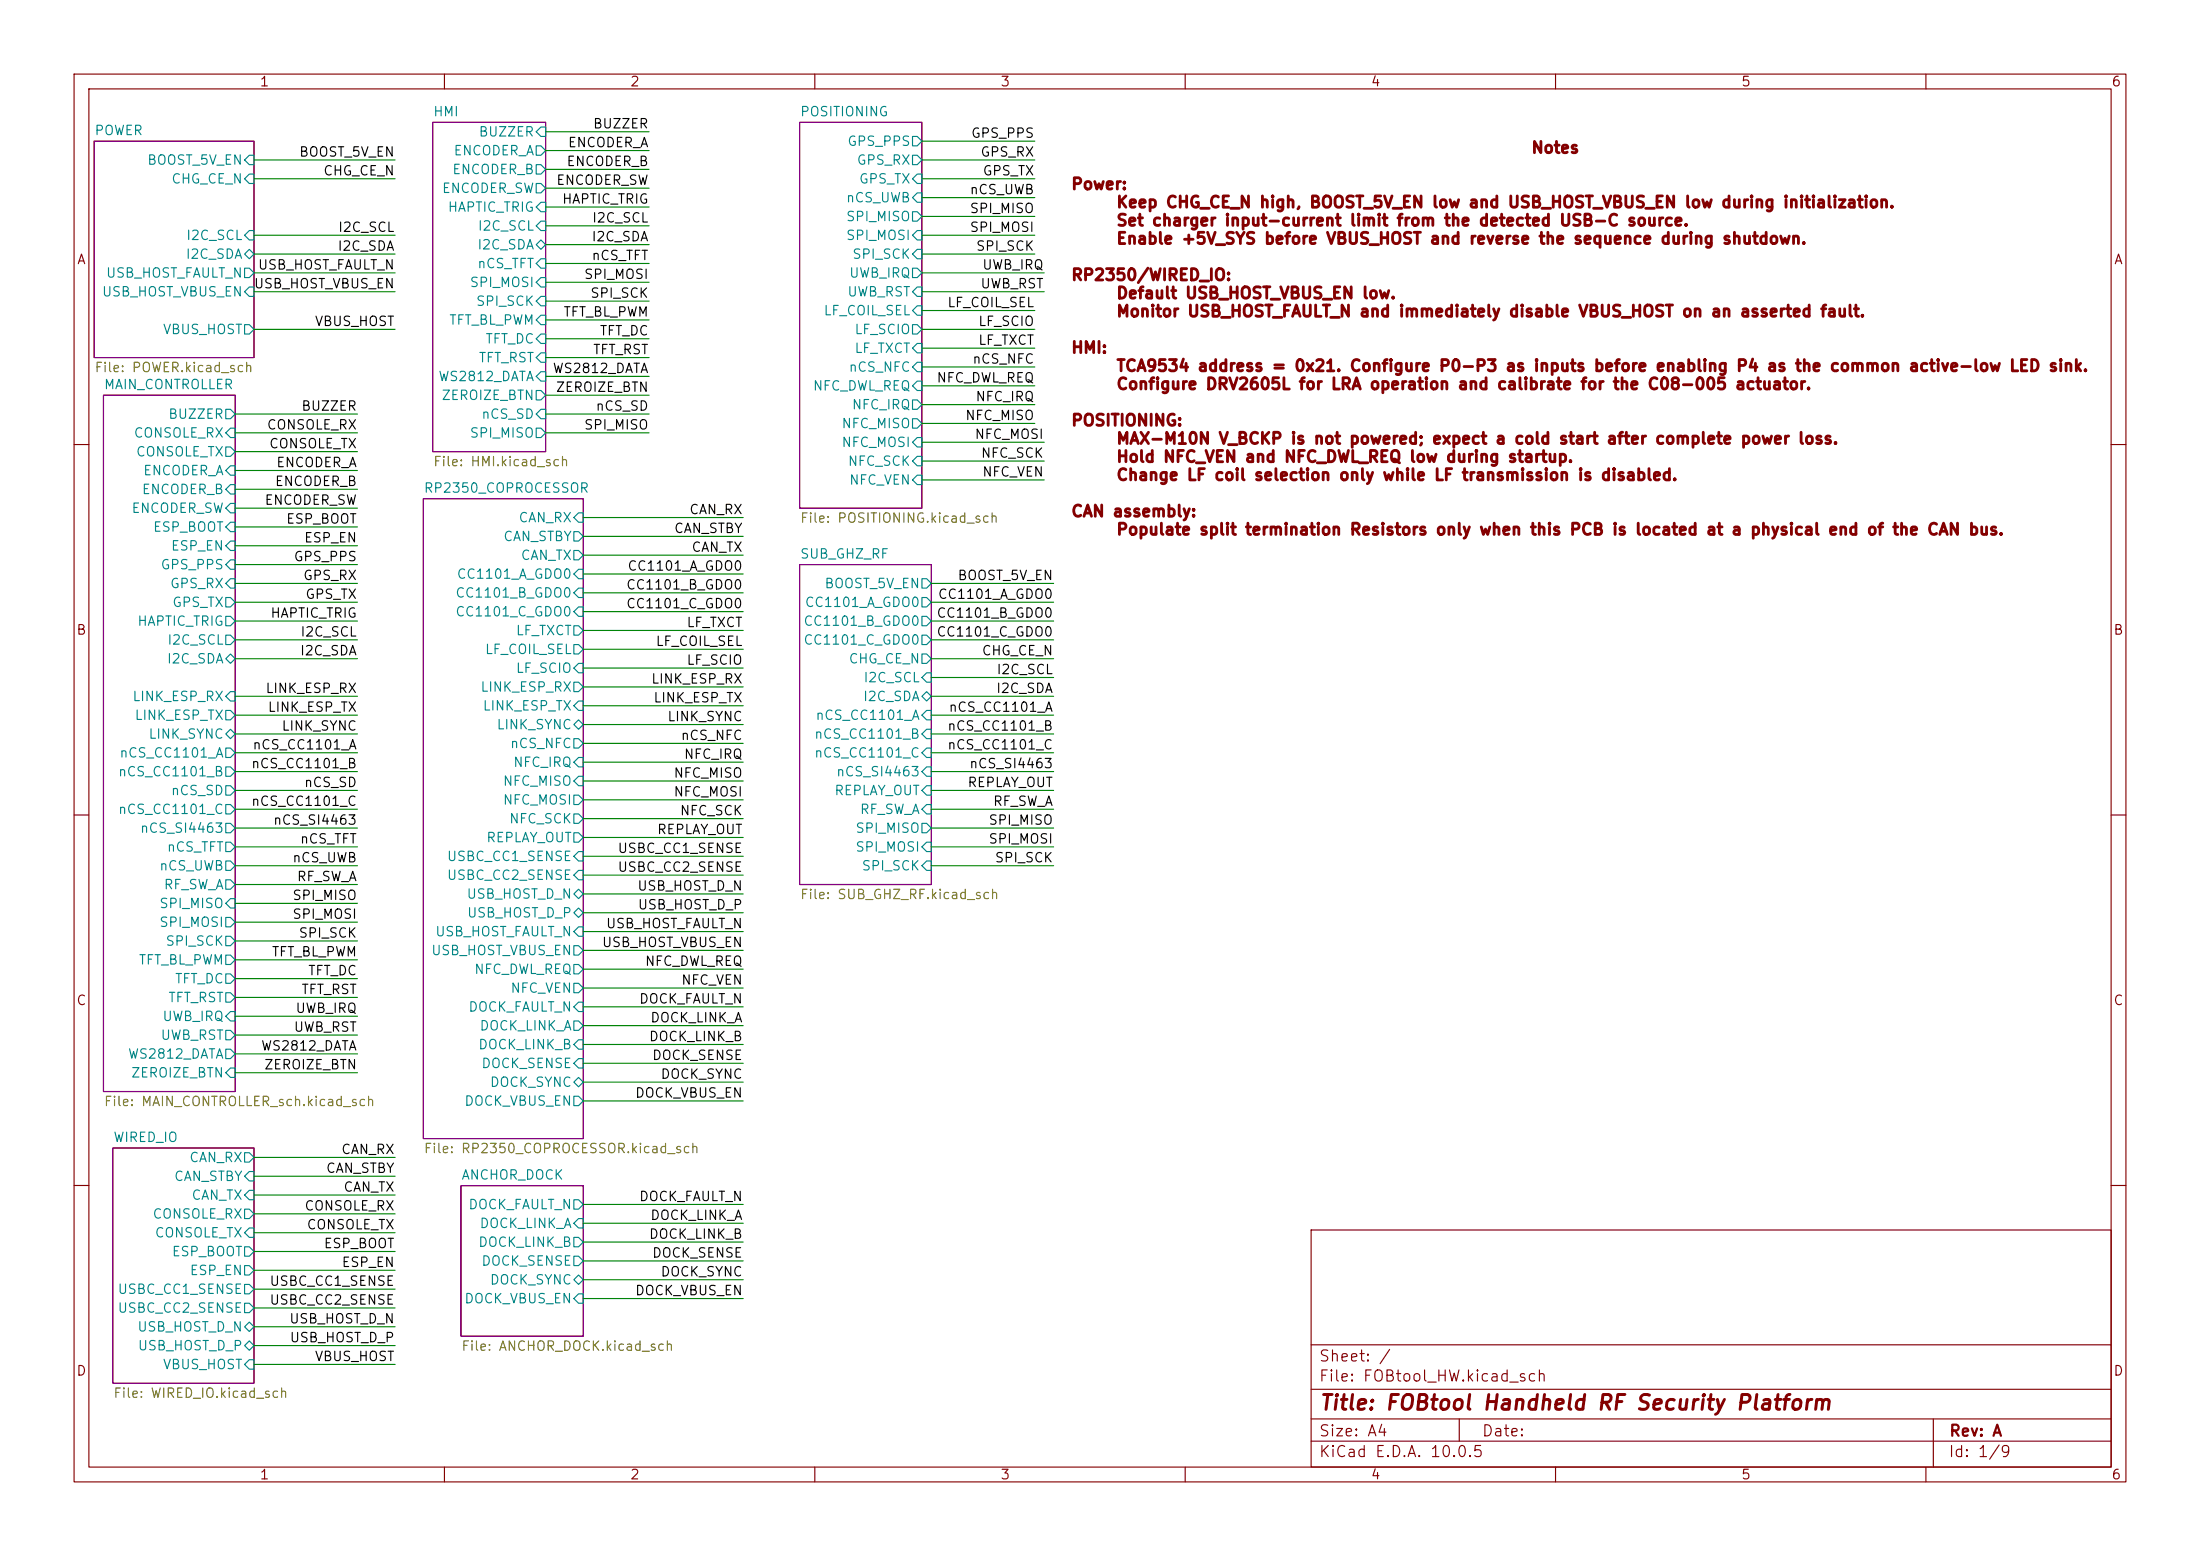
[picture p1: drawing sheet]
(kicad_sch
 (version 20260306)
 (generator "eeschema")
 (generator_version "10.0")
 (paper "A4")
 (title_block
  (title "FOBtool Handheld RF Security Platform")
  (rev "A"))
 (lib_symbols)
 (text "											 Notes\n\n	Power:\n		Keep CHG_CE_N high, BOOST_5V_EN low and USB_HOST_VBUS_EN low during initialization. \n		Set charger input-current limit from the detected USB-C source. \n		Enable +5V_SYS before VBUS_HOST and reverse the sequence during shutdown.\n\n	RP2350/WIRED_IO:\n		Default USB_HOST_VBUS_EN low. \n		Monitor USB_HOST_FAULT_N and immediately disable VBUS_HOST on an asserted fault.\n\n	HMI:\n		TCA9534 address = 0x21. Configure P0-P3 as inputs before enabling P4 as the common active-low LED sink. \n		Configure DRV2605L for LRA operation and calibrate for the C08-005 actuator.\n\n	POSITIONING:\n		MAX-M10N V_BCKP is not powered; expect a cold start after complete power loss. \n		Hold NFC_VEN and NFC_DWL_REQ low during startup. \n		Change LF coil selection only while LF transmission is disabled.\n\n	CAN assembly:\n		Populate split termination Resistors only when this PCB is located at a physical end of the CAN bus.\n\n\n\n\n	"
  (exclude_from_sim no)
  (at 138.684 52.07 0)
  (effects (font (size 1.524 1.524) (thickness 0.4064)
    (bold yes) (color 132 0 0 1)) (justify left)))
 (wire
  (pts (xy 125.73 88.9) (xy 142.24 88.9))
  (stroke (width 0) (type default)))
 (wire
  (pts (xy 78.74 74.93) (xy 100.33 74.93))
  (stroke (width 0) (type default)))
 (wire
  (pts (xy 31.75 129.54) (xy 48.26 129.54))
  (stroke (width 0) (type default)))
 (wire
  (pts (xy 34.29 39.37) (xy 53.34 39.37))
  (stroke (width 0) (type default)))
 (wire
  (pts (xy 78.74 167.64) (xy 100.33 167.64))
  (stroke (width 0) (type default)))
 (wire
  (pts (xy 31.75 134.62) (xy 48.26 134.62))
  (stroke (width 0) (type default)))
 (wire
  (pts (xy 125.73 78.74) (xy 142.24 78.74))
  (stroke (width 0) (type default)))
 (wire
  (pts (xy 73.66 45.72) (xy 87.63 45.72))
  (stroke (width 0) (type default)))
 (wire
  (pts (xy 31.75 139.7) (xy 48.26 139.7))
  (stroke (width 0) (type default)))
 (wire
  (pts (xy 73.66 25.4) (xy 87.63 25.4))
  (stroke (width 0) (type default)))
 (wire
  (pts (xy 31.75 111.76) (xy 48.26 111.76))
  (stroke (width 0) (type default)))
 (wire
  (pts (xy 31.75 86.36) (xy 48.26 86.36))
  (stroke (width 0) (type default)))
 (wire
  (pts (xy 78.74 72.39) (xy 100.33 72.39))
  (stroke (width 0) (type default)))
 (wire
  (pts (xy 31.75 137.16) (xy 48.26 137.16))
  (stroke (width 0) (type default)))
 (wire
  (pts (xy 78.74 138.43) (xy 100.33 138.43))
  (stroke (width 0) (type default)))
 (wire
  (pts (xy 124.46 57.15) (xy 139.7 57.15))
  (stroke (width 0) (type default)))
 (wire
  (pts (xy 125.73 96.52) (xy 142.24 96.52))
  (stroke (width 0) (type default)))
 (wire
  (pts (xy 78.74 113.03) (xy 100.33 113.03))
  (stroke (width 0) (type default)))
 (wire
  (pts (xy 78.74 87.63) (xy 100.33 87.63))
  (stroke (width 0) (type default)))
 (wire
  (pts (xy 31.75 73.66) (xy 48.26 73.66))
  (stroke (width 0) (type default)))
 (wire
  (pts (xy 78.74 146.05) (xy 100.33 146.05))
  (stroke (width 0) (type default)))
 (wire
  (pts (xy 78.74 148.59) (xy 100.33 148.59))
  (stroke (width 0) (type default)))
 (wire
  (pts (xy 124.46 44.45) (xy 139.7 44.45))
  (stroke (width 0) (type default)))
 (wire
  (pts (xy 78.74 133.35) (xy 100.33 133.35))
  (stroke (width 0) (type default)))
 (wire
  (pts (xy 78.74 77.47) (xy 100.33 77.47))
  (stroke (width 0) (type default)))
 (wire
  (pts (xy 78.74 97.79) (xy 100.33 97.79))
  (stroke (width 0) (type default)))
 (wire
  (pts (xy 125.73 93.98) (xy 142.24 93.98))
  (stroke (width 0) (type default)))
 (wire
  (pts (xy 34.29 31.75) (xy 53.34 31.75))
  (stroke (width 0) (type default)))
 (wire
  (pts (xy 31.75 144.78) (xy 48.26 144.78))
  (stroke (width 0) (type default)))
 (wire
  (pts (xy 34.29 158.75) (xy 53.34 158.75))
  (stroke (width 0) (type default)))
 (wire
  (pts (xy 34.29 34.29) (xy 53.34 34.29))
  (stroke (width 0) (type default)))
 (wire
  (pts (xy 34.29 163.83) (xy 53.34 163.83))
  (stroke (width 0) (type default)))
 (wire
  (pts (xy 34.29 21.59) (xy 53.34 21.59))
  (stroke (width 0) (type default)))
 (wire
  (pts (xy 73.66 38.1) (xy 87.63 38.1))
  (stroke (width 0) (type default)))
 (wire
  (pts (xy 31.75 66.04) (xy 48.26 66.04))
  (stroke (width 0) (type default)))
 (wire
  (pts (xy 124.46 59.69) (xy 140.97 59.69))
  (stroke (width 0) (type default)))
 (wire
  (pts (xy 78.74 69.85) (xy 100.33 69.85))
  (stroke (width 0) (type default)))
 (wire
  (pts (xy 125.73 109.22) (xy 142.24 109.22))
  (stroke (width 0) (type default)))
 (wire
  (pts (xy 124.46 49.53) (xy 139.7 49.53))
  (stroke (width 0) (type default)))
 (wire
  (pts (xy 78.74 100.33) (xy 100.33 100.33))
  (stroke (width 0) (type default)))
 (wire
  (pts (xy 125.73 91.44) (xy 142.24 91.44))
  (stroke (width 0) (type default)))
 (wire
  (pts (xy 34.29 176.53) (xy 53.34 176.53))
  (stroke (width 0) (type default)))
 (wire
  (pts (xy 31.75 81.28) (xy 48.26 81.28))
  (stroke (width 0) (type default)))
 (wire
  (pts (xy 78.74 125.73) (xy 100.33 125.73))
  (stroke (width 0) (type default)))
 (wire
  (pts (xy 124.46 41.91) (xy 139.7 41.91))
  (stroke (width 0) (type default)))
 (wire
  (pts (xy 31.75 78.74) (xy 48.26 78.74))
  (stroke (width 0) (type default)))
 (wire
  (pts (xy 31.75 55.88) (xy 48.26 55.88))
  (stroke (width 0) (type default)))
 (wire
  (pts (xy 31.75 88.9) (xy 48.26 88.9))
  (stroke (width 0) (type default)))
 (wire
  (pts (xy 124.46 26.67) (xy 139.7 26.67))
  (stroke (width 0) (type default)))
 (wire
  (pts (xy 78.74 95.25) (xy 100.33 95.25))
  (stroke (width 0) (type default)))
 (wire
  (pts (xy 31.75 104.14) (xy 48.26 104.14))
  (stroke (width 0) (type default)))
 (wire
  (pts (xy 78.74 102.87) (xy 100.33 102.87))
  (stroke (width 0) (type default)))
 (wire
  (pts (xy 78.74 143.51) (xy 100.33 143.51))
  (stroke (width 0) (type default)))
 (wire
  (pts (xy 78.74 165.1) (xy 100.33 165.1))
  (stroke (width 0) (type default)))
 (wire
  (pts (xy 78.74 172.72) (xy 100.33 172.72))
  (stroke (width 0) (type default)))
 (wire
  (pts (xy 34.29 166.37) (xy 53.34 166.37))
  (stroke (width 0) (type default)))
 (wire
  (pts (xy 34.29 179.07) (xy 53.34 179.07))
  (stroke (width 0) (type default)))
 (wire
  (pts (xy 78.74 135.89) (xy 100.33 135.89))
  (stroke (width 0) (type default)))
 (wire
  (pts (xy 73.66 55.88) (xy 87.63 55.88))
  (stroke (width 0) (type default)))
 (wire
  (pts (xy 78.74 170.18) (xy 100.33 170.18))
  (stroke (width 0) (type default)))
 (wire
  (pts (xy 31.75 114.3) (xy 48.26 114.3))
  (stroke (width 0) (type default)))
 (wire
  (pts (xy 31.75 109.22) (xy 48.26 109.22))
  (stroke (width 0) (type default)))
 (wire
  (pts (xy 125.73 99.06) (xy 142.24 99.06))
  (stroke (width 0) (type default)))
 (wire
  (pts (xy 124.46 52.07) (xy 139.7 52.07))
  (stroke (width 0) (type default)))
 (wire
  (pts (xy 78.74 128.27) (xy 100.33 128.27))
  (stroke (width 0) (type default)))
 (wire
  (pts (xy 73.66 17.78) (xy 87.63 17.78))
  (stroke (width 0) (type default)))
 (wire
  (pts (xy 78.74 140.97) (xy 100.33 140.97))
  (stroke (width 0) (type default)))
 (wire
  (pts (xy 124.46 64.77) (xy 140.97 64.77))
  (stroke (width 0) (type default)))
 (wire
  (pts (xy 124.46 19.05) (xy 139.7 19.05))
  (stroke (width 0) (type default)))
 (wire
  (pts (xy 34.29 168.91) (xy 53.34 168.91))
  (stroke (width 0) (type default)))
 (wire
  (pts (xy 31.75 93.98) (xy 48.26 93.98))
  (stroke (width 0) (type default)))
 (wire
  (pts (xy 31.75 116.84) (xy 48.26 116.84))
  (stroke (width 0) (type default)))
 (wire
  (pts (xy 34.29 161.29) (xy 53.34 161.29))
  (stroke (width 0) (type default)))
 (wire
  (pts (xy 73.66 35.56) (xy 87.63 35.56))
  (stroke (width 0) (type default)))
 (wire
  (pts (xy 73.66 48.26) (xy 87.63 48.26))
  (stroke (width 0) (type default)))
 (wire
  (pts (xy 34.29 24.13) (xy 53.34 24.13))
  (stroke (width 0) (type default)))
 (wire
  (pts (xy 31.75 58.42) (xy 48.26 58.42))
  (stroke (width 0) (type default)))
 (wire
  (pts (xy 31.75 142.24) (xy 48.26 142.24))
  (stroke (width 0) (type default)))
 (wire
  (pts (xy 78.74 118.11) (xy 100.33 118.11))
  (stroke (width 0) (type default)))
 (wire
  (pts (xy 124.46 34.29) (xy 139.7 34.29))
  (stroke (width 0) (type default)))
 (wire
  (pts (xy 78.74 107.95) (xy 100.33 107.95))
  (stroke (width 0) (type default)))
 (wire
  (pts (xy 34.29 171.45) (xy 53.34 171.45))
  (stroke (width 0) (type default)))
 (wire
  (pts (xy 125.73 83.82) (xy 142.24 83.82))
  (stroke (width 0) (type default)))
 (wire
  (pts (xy 124.46 24.13) (xy 139.7 24.13))
  (stroke (width 0) (type default)))
 (wire
  (pts (xy 78.74 130.81) (xy 100.33 130.81))
  (stroke (width 0) (type default)))
 (wire
  (pts (xy 124.46 31.75) (xy 139.7 31.75))
  (stroke (width 0) (type default)))
 (wire
  (pts (xy 78.74 175.26) (xy 100.33 175.26))
  (stroke (width 0) (type default)))
 (wire
  (pts (xy 124.46 39.37) (xy 140.97 39.37))
  (stroke (width 0) (type default)))
 (wire
  (pts (xy 73.66 20.32) (xy 87.63 20.32))
  (stroke (width 0) (type default)))
 (wire
  (pts (xy 125.73 106.68) (xy 142.24 106.68))
  (stroke (width 0) (type default)))
 (wire
  (pts (xy 125.73 104.14) (xy 142.24 104.14))
  (stroke (width 0) (type default)))
 (wire
  (pts (xy 31.75 99.06) (xy 48.26 99.06))
  (stroke (width 0) (type default)))
 (wire
  (pts (xy 31.75 106.68) (xy 48.26 106.68))
  (stroke (width 0) (type default)))
 (wire
  (pts (xy 78.74 80.01) (xy 100.33 80.01))
  (stroke (width 0) (type default)))
 (wire
  (pts (xy 124.46 54.61) (xy 139.7 54.61))
  (stroke (width 0) (type default)))
 (wire
  (pts (xy 73.66 22.86) (xy 87.63 22.86))
  (stroke (width 0) (type default)))
 (wire
  (pts (xy 34.29 36.83) (xy 53.34 36.83))
  (stroke (width 0) (type default)))
 (wire
  (pts (xy 31.75 76.2) (xy 48.26 76.2))
  (stroke (width 0) (type default)))
 (wire
  (pts (xy 73.66 50.8) (xy 87.63 50.8))
  (stroke (width 0) (type default)))
 (wire
  (pts (xy 125.73 81.28) (xy 142.24 81.28))
  (stroke (width 0) (type default)))
 (wire
  (pts (xy 31.75 63.5) (xy 48.26 63.5))
  (stroke (width 0) (type default)))
 (wire
  (pts (xy 78.74 115.57) (xy 100.33 115.57))
  (stroke (width 0) (type default)))
 (wire
  (pts (xy 78.74 90.17) (xy 100.33 90.17))
  (stroke (width 0) (type default)))
 (wire
  (pts (xy 125.73 116.84) (xy 142.24 116.84))
  (stroke (width 0) (type default)))
 (wire
  (pts (xy 73.66 30.48) (xy 87.63 30.48))
  (stroke (width 0) (type default)))
 (wire
  (pts (xy 31.75 132.08) (xy 48.26 132.08))
  (stroke (width 0) (type default)))
 (wire
  (pts (xy 31.75 101.6) (xy 48.26 101.6))
  (stroke (width 0) (type default)))
 (wire
  (pts (xy 124.46 62.23) (xy 140.97 62.23))
  (stroke (width 0) (type default)))
 (wire
  (pts (xy 34.29 173.99) (xy 53.34 173.99))
  (stroke (width 0) (type default)))
 (wire
  (pts (xy 73.66 33.02) (xy 87.63 33.02))
  (stroke (width 0) (type default)))
 (wire
  (pts (xy 31.75 119.38) (xy 48.26 119.38))
  (stroke (width 0) (type default)))
 (wire
  (pts (xy 31.75 124.46) (xy 48.26 124.46))
  (stroke (width 0) (type default)))
 (wire
  (pts (xy 124.46 21.59) (xy 139.7 21.59))
  (stroke (width 0) (type default)))
 (wire
  (pts (xy 34.29 44.45) (xy 53.34 44.45))
  (stroke (width 0) (type default)))
 (wire
  (pts (xy 125.73 111.76) (xy 142.24 111.76))
  (stroke (width 0) (type default)))
 (wire
  (pts (xy 31.75 127) (xy 48.26 127))
  (stroke (width 0) (type default)))
 (wire
  (pts (xy 78.74 162.56) (xy 100.33 162.56))
  (stroke (width 0) (type default)))
 (wire
  (pts (xy 31.75 68.58) (xy 48.26 68.58))
  (stroke (width 0) (type default)))
 (wire
  (pts (xy 31.75 71.12) (xy 48.26 71.12))
  (stroke (width 0) (type default)))
 (wire
  (pts (xy 31.75 121.92) (xy 48.26 121.92))
  (stroke (width 0) (type default)))
 (wire
  (pts (xy 78.74 92.71) (xy 100.33 92.71))
  (stroke (width 0) (type default)))
 (wire
  (pts (xy 78.74 105.41) (xy 100.33 105.41))
  (stroke (width 0) (type default)))
 (wire
  (pts (xy 31.75 83.82) (xy 48.26 83.82))
  (stroke (width 0) (type default)))
 (wire
  (pts (xy 31.75 96.52) (xy 48.26 96.52))
  (stroke (width 0) (type default)))
 (wire
  (pts (xy 73.66 43.18) (xy 87.63 43.18))
  (stroke (width 0) (type default)))
 (wire
  (pts (xy 125.73 101.6) (xy 142.24 101.6))
  (stroke (width 0) (type default)))
 (wire
  (pts (xy 73.66 53.34) (xy 87.63 53.34))
  (stroke (width 0) (type default)))
 (wire
  (pts (xy 124.46 36.83) (xy 140.97 36.83))
  (stroke (width 0) (type default)))
 (wire
  (pts (xy 34.29 184.15) (xy 53.34 184.15))
  (stroke (width 0) (type default)))
 (wire
  (pts (xy 73.66 58.42) (xy 87.63 58.42))
  (stroke (width 0) (type default)))
 (wire
  (pts (xy 78.74 120.65) (xy 100.33 120.65))
  (stroke (width 0) (type default)))
 (wire
  (pts (xy 124.46 46.99) (xy 139.7 46.99))
  (stroke (width 0) (type default)))
 (wire
  (pts (xy 124.46 29.21) (xy 139.7 29.21))
  (stroke (width 0) (type default)))
 (wire
  (pts (xy 125.73 114.3) (xy 142.24 114.3))
  (stroke (width 0) (type default)))
 (wire
  (pts (xy 73.66 27.94) (xy 87.63 27.94))
  (stroke (width 0) (type default)))
 (wire
  (pts (xy 78.74 123.19) (xy 100.33 123.19))
  (stroke (width 0) (type default)))
 (wire
  (pts (xy 34.29 156.21) (xy 53.34 156.21))
  (stroke (width 0) (type default)))
 (wire
  (pts (xy 78.74 85.09) (xy 100.33 85.09))
  (stroke (width 0) (type default)))
 (wire
  (pts (xy 34.29 181.61) (xy 53.34 181.61))
  (stroke (width 0) (type default)))
 (wire
  (pts (xy 78.74 82.55) (xy 100.33 82.55))
  (stroke (width 0) (type default)))
 (wire
  (pts (xy 125.73 86.36) (xy 142.24 86.36))
  (stroke (width 0) (type default)))
 (wire
  (pts (xy 73.66 40.64) (xy 87.63 40.64))
  (stroke (width 0) (type default)))
 (wire
  (pts (xy 31.75 60.96) (xy 48.26 60.96))
  (stroke (width 0) (type default)))
 (wire
  (pts (xy 78.74 110.49) (xy 100.33 110.49))
  (stroke (width 0) (type default)))
 (label "LINK_ESP_TX"
  (at 48.26 96.52 180)
  (effects (font (size 1.27 1.27)) (justify right bottom)))
 (label "TFT_BL_PWM"
  (at 87.63 43.18 180)
  (effects (font (size 1.27 1.27)) (justify right bottom)))
 (label "SPI_MOSI"
  (at 139.7 31.75 180)
  (effects (font (size 1.27 1.27)) (justify right bottom)))
 (label "CONSOLE_RX"
  (at 53.34 163.83 180)
  (effects (font (size 1.27 1.27)) (justify right bottom)))
 (label "DOCK_VBUS_EN"
  (at 100.33 148.59 180)
  (effects (font (size 1.27 1.27)) (justify right bottom)))
 (label "USB_HOST_D_N"
  (at 53.34 179.07 180)
  (effects (font (size 1.27 1.27)) (justify right bottom)))
 (label "USB_HOST_VBUS_EN"
  (at 53.34 39.37 180)
  (effects (font (size 1.27 1.27)) (justify right bottom)))
 (label "CAN_STBY"
  (at 53.34 158.75 180)
  (effects (font (size 1.27 1.27)) (justify right bottom)))
 (label "USB_HOST_FAULT_N"
  (at 53.34 36.83 180)
  (effects (font (size 1.27 1.27)) (justify right bottom)))
 (label "LINK_ESP_RX"
  (at 48.26 93.98 180)
  (effects (font (size 1.27 1.27)) (justify right bottom)))
 (label "REPLAY_OUT"
  (at 142.24 106.68 180)
  (effects (font (size 1.27 1.27)) (justify right bottom)))
 (label "ENCODER_SW"
  (at 87.63 25.4 180)
  (effects (font (size 1.27 1.27)) (justify right bottom)))
 (label "ESP_EN"
  (at 48.26 73.66 180)
  (effects (font (size 1.27 1.27)) (justify right bottom)))
 (label "GPS_PPS"
  (at 139.7 19.05 180)
  (effects (font (size 1.27 1.27)) (justify right bottom)))
 (label "HAPTIC_TRIG"
  (at 87.63 27.94 180)
  (effects (font (size 1.27 1.27)) (justify right bottom)))
 (label "SPI_MOSI"
  (at 48.26 124.46 180)
  (effects (font (size 1.27 1.27)) (justify right bottom)))
 (label "CONSOLE_TX"
  (at 53.34 166.37 180)
  (effects (font (size 1.27 1.27)) (justify right bottom)))
 (label "ENCODER_B"
  (at 48.26 66.04 180)
  (effects (font (size 1.27 1.27)) (justify right bottom)))
 (label "ZEROIZE_BTN"
  (at 87.63 53.34 180)
  (effects (font (size 1.27 1.27)) (justify right bottom)))
 (label "ENCODER_A"
  (at 87.63 20.32 180)
  (effects (font (size 1.27 1.27)) (justify right bottom)))
 (label "CC1101_B_GDO0"
  (at 142.24 83.82 180)
  (effects (font (size 1.27 1.27)) (justify right bottom)))
 (label "BUZZER"
  (at 87.63 17.78 180)
  (effects (font (size 1.27 1.27)) (justify right bottom)))
 (label "GPS_TX"
  (at 139.7 24.13 180)
  (effects (font (size 1.27 1.27)) (justify right bottom)))
 (label "UWB_IRQ"
  (at 48.26 137.16 180)
  (effects (font (size 1.27 1.27)) (justify right bottom)))
 (label "nCS_SI4463"
  (at 48.26 111.76 180)
  (effects (font (size 1.27 1.27)) (justify right bottom)))
 (label "nCS_CC1101_C"
  (at 142.24 101.6 180)
  (effects (font (size 1.27 1.27)) (justify right bottom)))
 (label "CC1101_A_GDO0"
  (at 142.24 81.28 180)
  (effects (font (size 1.27 1.27)) (justify right bottom)))
 (label "UWB_IRQ"
  (at 140.97 36.83 180)
  (effects (font (size 1.27 1.27)) (justify right bottom)))
 (label "CONSOLE_TX"
  (at 48.26 60.96 180)
  (effects (font (size 1.27 1.27)) (justify right bottom)))
 (label "nCS_CC1101_B"
  (at 48.26 104.14 180)
  (effects (font (size 1.27 1.27)) (justify right bottom)))
 (label "nCS_TFT"
  (at 87.63 35.56 180)
  (effects (font (size 1.27 1.27)) (justify right bottom)))
 (label "LINK_SYNC"
  (at 48.26 99.06 180)
  (effects (font (size 1.27 1.27)) (justify right bottom)))
 (label "ESP_BOOT"
  (at 48.26 71.12 180)
  (effects (font (size 1.27 1.27)) (justify right bottom)))
 (label "USB_HOST_D_P"
  (at 100.33 123.19 180)
  (effects (font (size 1.27 1.27)) (justify right bottom)))
 (label "CC1101_C_GDO0"
  (at 142.24 86.36 180)
  (effects (font (size 1.27 1.27)) (justify right bottom)))
 (label "I2C_SDA"
  (at 53.34 34.29 180)
  (effects (font (size 1.27 1.27)) (justify right bottom)))
 (label "REPLAY_OUT"
  (at 100.33 113.03 180)
  (effects (font (size 1.27 1.27)) (justify right bottom)))
 (label "USBC_CC1_SENSE"
  (at 53.34 173.99 180)
  (effects (font (size 1.27 1.27)) (justify right bottom)))
 (label "LINK_ESP_RX"
  (at 100.33 92.71 180)
  (effects (font (size 1.27 1.27)) (justify right bottom)))
 (label "USBC_CC1_SENSE"
  (at 100.33 115.57 180)
  (effects (font (size 1.27 1.27)) (justify right bottom)))
 (label "USB_HOST_VBUS_EN"
  (at 100.33 128.27 180)
  (effects (font (size 1.27 1.27)) (justify right bottom)))
 (label "SPI_SCK"
  (at 142.24 116.84 180)
  (effects (font (size 1.27 1.27)) (justify right bottom)))
 (label "CAN_TX"
  (at 100.33 74.93 180)
  (effects (font (size 1.27 1.27)) (justify right bottom)))
 (label "NFC_DWL_REQ"
  (at 139.7 52.07 180)
  (effects (font (size 1.27 1.27)) (justify right bottom)))
 (label "LINK_ESP_TX"
  (at 100.33 95.25 180)
  (effects (font (size 1.27 1.27)) (justify right bottom)))
 (label "I2C_SCL"
  (at 87.63 30.48 180)
  (effects (font (size 1.27 1.27)) (justify right bottom)))
 (label "SPI_SCK"
  (at 87.63 40.64 180)
  (effects (font (size 1.27 1.27)) (justify right bottom)))
 (label "nCS_SD"
  (at 48.26 106.68 180)
  (effects (font (size 1.27 1.27)) (justify right bottom)))
 (label "DOCK_FAULT_N"
  (at 100.33 162.56 180)
  (effects (font (size 1.27 1.27)) (justify right bottom)))
 (label "USBC_CC2_SENSE"
  (at 53.34 176.53 180)
  (effects (font (size 1.27 1.27)) (justify right bottom)))
 (label "ENCODER_B"
  (at 87.63 22.86 180)
  (effects (font (size 1.27 1.27)) (justify right bottom)))
 (label "DOCK_FAULT_N"
  (at 100.33 135.89 180)
  (effects (font (size 1.27 1.27)) (justify right bottom)))
 (label "WS2812_DATA"
  (at 48.26 142.24 180)
  (effects (font (size 1.27 1.27)) (justify right bottom)))
 (label "SPI_MOSI"
  (at 142.24 114.3 180)
  (effects (font (size 1.27 1.27)) (justify right bottom)))
 (label "NFC_IRQ"
  (at 100.33 102.87 180)
  (effects (font (size 1.27 1.27)) (justify right bottom)))
 (label "ZEROIZE_BTN"
  (at 48.26 144.78 180)
  (effects (font (size 1.27 1.27)) (justify right bottom)))
 (label "DOCK_SENSE"
  (at 100.33 143.51 180)
  (effects (font (size 1.27 1.27)) (justify right bottom)))
 (label "LINK_SYNC"
  (at 100.33 97.79 180)
  (effects (font (size 1.27 1.27)) (justify right bottom)))
 (label "DOCK_SENSE"
  (at 100.33 170.18 180)
  (effects (font (size 1.27 1.27)) (justify right bottom)))
 (label "BOOST_5V_EN"
  (at 142.24 78.74 180)
  (effects (font (size 1.27 1.27)) (justify right bottom)))
 (label "TFT_DC"
  (at 48.26 132.08 180)
  (effects (font (size 1.27 1.27)) (justify right bottom)))
 (label "ESP_BOOT"
  (at 53.34 168.91 180)
  (effects (font (size 1.27 1.27)) (justify right bottom)))
 (label "CHG_CE_N"
  (at 142.24 88.9 180)
  (effects (font (size 1.27 1.27)) (justify right bottom)))
 (label "nCS_CC1101_A"
  (at 142.24 96.52 180)
  (effects (font (size 1.27 1.27)) (justify right bottom)))
 (label "NFC_MOSI"
  (at 100.33 107.95 180)
  (effects (font (size 1.27 1.27)) (justify right bottom)))
 (label "nCS_CC1101_B"
  (at 142.24 99.06 180)
  (effects (font (size 1.27 1.27)) (justify right bottom)))
 (label "I2C_SCL"
  (at 53.34 31.75 180)
  (effects (font (size 1.27 1.27)) (justify right bottom)))
 (label "nCS_CC1101_C"
  (at 48.26 109.22 180)
  (effects (font (size 1.27 1.27)) (justify right bottom)))
 (label "NFC_MOSI"
  (at 140.97 59.69 180)
  (effects (font (size 1.27 1.27)) (justify right bottom)))
 (label "NFC_VEN"
  (at 140.97 64.77 180)
  (effects (font (size 1.27 1.27)) (justify right bottom)))
 (label "SPI_SCK"
  (at 139.7 34.29 180)
  (effects (font (size 1.27 1.27)) (justify right bottom)))
 (label "SPI_MISO"
  (at 139.7 29.21 180)
  (effects (font (size 1.27 1.27)) (justify right bottom)))
 (label "LF_COIL_SEL"
  (at 139.7 41.91 180)
  (effects (font (size 1.27 1.27)) (justify right bottom)))
 (label "NFC_DWL_REQ"
  (at 100.33 130.81 180)
  (effects (font (size 1.27 1.27)) (justify right bottom)))
 (label "LF_SCIO"
  (at 139.7 44.45 180)
  (effects (font (size 1.27 1.27)) (justify right bottom)))
 (label "NFC_IRQ"
  (at 139.7 54.61 180)
  (effects (font (size 1.27 1.27)) (justify right bottom)))
 (label "CAN_STBY"
  (at 100.33 72.39 180)
  (effects (font (size 1.27 1.27)) (justify right bottom)))
 (label "NFC_SCK"
  (at 100.33 110.49 180)
  (effects (font (size 1.27 1.27)) (justify right bottom)))
 (label "USB_HOST_D_P"
  (at 53.34 181.61 180)
  (effects (font (size 1.27 1.27)) (justify right bottom)))
 (label "NFC_MISO"
  (at 100.33 105.41 180)
  (effects (font (size 1.27 1.27)) (justify right bottom)))
 (label "I2C_SCL"
  (at 142.24 91.44 180)
  (effects (font (size 1.27 1.27)) (justify right bottom)))
 (label "SPI_MISO"
  (at 142.24 111.76 180)
  (effects (font (size 1.27 1.27)) (justify right bottom)))
 (label "RF_SW_A"
  (at 48.26 119.38 180)
  (effects (font (size 1.27 1.27)) (justify right bottom)))
 (label "nCS_TFT"
  (at 48.26 114.3 180)
  (effects (font (size 1.27 1.27)) (justify right bottom)))
 (label "GPS_RX"
  (at 48.26 78.74 180)
  (effects (font (size 1.27 1.27)) (justify right bottom)))
 (label "TFT_BL_PWM"
  (at 48.26 129.54 180)
  (effects (font (size 1.27 1.27)) (justify right bottom)))
 (label "NFC_SCK"
  (at 140.97 62.23 180)
  (effects (font (size 1.27 1.27)) (justify right bottom)))
 (label "DOCK_LINK_B"
  (at 100.33 167.64 180)
  (effects (font (size 1.27 1.27)) (justify right bottom)))
 (label "LF_SCIO"
  (at 100.33 90.17 180)
  (effects (font (size 1.27 1.27)) (justify right bottom)))
 (label "DOCK_SYNC"
  (at 100.33 146.05 180)
  (effects (font (size 1.27 1.27)) (justify right bottom)))
 (label "VBUS_HOST"
  (at 53.34 44.45 180)
  (effects (font (size 1.27 1.27)) (justify right bottom)))
 (label "TFT_RST"
  (at 87.63 48.26 180)
  (effects (font (size 1.27 1.27)) (justify right bottom)))
 (label "UWB_RST"
  (at 140.97 39.37 180)
  (effects (font (size 1.27 1.27)) (justify right bottom)))
 (label "USB_HOST_D_N"
  (at 100.33 120.65 180)
  (effects (font (size 1.27 1.27)) (justify right bottom)))
 (label "nCS_UWB"
  (at 48.26 116.84 180)
  (effects (font (size 1.27 1.27)) (justify right bottom)))
 (label "I2C_SDA"
  (at 142.24 93.98 180)
  (effects (font (size 1.27 1.27)) (justify right bottom)))
 (label "HAPTIC_TRIG"
  (at 48.26 83.82 180)
  (effects (font (size 1.27 1.27)) (justify right bottom)))
 (label "SPI_MOSI"
  (at 87.63 38.1 180)
  (effects (font (size 1.27 1.27)) (justify right bottom)))
 (label "GPS_TX"
  (at 48.26 81.28 180)
  (effects (font (size 1.27 1.27)) (justify right bottom)))
 (label "CONSOLE_RX"
  (at 48.26 58.42 180)
  (effects (font (size 1.27 1.27)) (justify right bottom)))
 (label "nCS_UWB"
  (at 139.7 26.67 180)
  (effects (font (size 1.27 1.27)) (justify right bottom)))
 (label "GPS_PPS"
  (at 48.26 76.2 180)
  (effects (font (size 1.27 1.27)) (justify right bottom)))
 (label "CAN_RX"
  (at 53.34 156.21 180)
  (effects (font (size 1.27 1.27)) (justify right bottom)))
 (label "ENCODER_SW"
  (at 48.26 68.58 180)
  (effects (font (size 1.27 1.27)) (justify right bottom)))
 (label "DOCK_LINK_B"
  (at 100.33 140.97 180)
  (effects (font (size 1.27 1.27)) (justify right bottom)))
 (label "nCS_NFC"
  (at 139.7 49.53 180)
  (effects (font (size 1.27 1.27)) (justify right bottom)))
 (label "USBC_CC2_SENSE"
  (at 100.33 118.11 180)
  (effects (font (size 1.27 1.27)) (justify right bottom)))
 (label "DOCK_SYNC"
  (at 100.33 172.72 180)
  (effects (font (size 1.27 1.27)) (justify right bottom)))
 (label "ENCODER_A"
  (at 48.26 63.5 180)
  (effects (font (size 1.27 1.27)) (justify right bottom)))
 (label "LF_TXCT"
  (at 100.33 85.09 180)
  (effects (font (size 1.27 1.27)) (justify right bottom)))
 (label "I2C_SCL"
  (at 48.26 86.36 180)
  (effects (font (size 1.27 1.27)) (justify right bottom)))
 (label "DOCK_VBUS_EN"
  (at 100.33 175.26 180)
  (effects (font (size 1.27 1.27)) (justify right bottom)))
 (label "nCS_SI4463"
  (at 142.24 104.14 180)
  (effects (font (size 1.27 1.27)) (justify right bottom)))
 (label "TFT_DC"
  (at 87.63 45.72 180)
  (effects (font (size 1.27 1.27)) (justify right bottom)))
 (label "USB_HOST_FAULT_N"
  (at 100.33 125.73 180)
  (effects (font (size 1.27 1.27)) (justify right bottom)))
 (label "LF_TXCT"
  (at 139.7 46.99 180)
  (effects (font (size 1.27 1.27)) (justify right bottom)))
 (label "I2C_SDA"
  (at 87.63 33.02 180)
  (effects (font (size 1.27 1.27)) (justify right bottom)))
 (label "LF_COIL_SEL"
  (at 100.33 87.63 180)
  (effects (font (size 1.27 1.27)) (justify right bottom)))
 (label "BOOST_5V_EN"
  (at 53.34 21.59 180)
  (effects (font (size 1.27 1.27)) (justify right bottom)))
 (label "VBUS_HOST"
  (at 53.34 184.15 180)
  (effects (font (size 1.27 1.27)) (justify right bottom)))
 (label "BUZZER"
  (at 48.26 55.88 180)
  (effects (font (size 1.27 1.27)) (justify right bottom)))
 (label "SPI_MISO"
  (at 87.63 58.42 180)
  (effects (font (size 1.27 1.27)) (justify right bottom)))
 (label "NFC_VEN"
  (at 100.33 133.35 180)
  (effects (font (size 1.27 1.27)) (justify right bottom)))
 (label "nCS_NFC"
  (at 100.33 100.33 180)
  (effects (font (size 1.27 1.27)) (justify right bottom)))
 (label "SPI_MISO"
  (at 48.26 121.92 180)
  (effects (font (size 1.27 1.27)) (justify right bottom)))
 (label "SPI_SCK"
  (at 48.26 127 180)
  (effects (font (size 1.27 1.27)) (justify right bottom)))
 (label "UWB_RST"
  (at 48.26 139.7 180)
  (effects (font (size 1.27 1.27)) (justify right bottom)))
 (label "TFT_RST"
  (at 48.26 134.62 180)
  (effects (font (size 1.27 1.27)) (justify right bottom)))
 (label "nCS_CC1101_A"
  (at 48.26 101.6 180)
  (effects (font (size 1.27 1.27)) (justify right bottom)))
 (label "NFC_MISO"
  (at 139.7 57.15 180)
  (effects (font (size 1.27 1.27)) (justify right bottom)))
 (label "WS2812_DATA"
  (at 87.63 50.8 180)
  (effects (font (size 1.27 1.27)) (justify right bottom)))
 (label "DOCK_LINK_A"
  (at 100.33 138.43 180)
  (effects (font (size 1.27 1.27)) (justify right bottom)))
 (label "DOCK_LINK_A"
  (at 100.33 165.1 180)
  (effects (font (size 1.27 1.27)) (justify right bottom)))
 (label "CAN_RX"
  (at 100.33 69.85 180)
  (effects (font (size 1.27 1.27)) (justify right bottom)))
 (label "CAN_TX"
  (at 53.34 161.29 180)
  (effects (font (size 1.27 1.27)) (justify right bottom)))
 (label "CC1101_A_GDO0"
  (at 100.33 77.47 180)
  (effects (font (size 1.27 1.27)) (justify right bottom)))
 (label "CC1101_C_GDO0"
  (at 100.33 82.55 180)
  (effects (font (size 1.27 1.27)) (justify right bottom)))
 (label "nCS_SD"
  (at 87.63 55.88 180)
  (effects (font (size 1.27 1.27)) (justify right bottom)))
 (label "CHG_CE_N"
  (at 53.34 24.13 180)
  (effects (font (size 1.27 1.27)) (justify right bottom)))
 (label "GPS_RX"
  (at 139.7 21.59 180)
  (effects (font (size 1.27 1.27)) (justify right bottom)))
 (label "ESP_EN"
  (at 53.34 171.45 180)
  (effects (font (size 1.27 1.27)) (justify right bottom)))
 (label "RF_SW_A"
  (at 142.24 109.22 180)
  (effects (font (size 1.27 1.27)) (justify right bottom)))
 (label "I2C_SDA"
  (at 48.26 88.9 180)
  (effects (font (size 1.27 1.27)) (justify right bottom)))
 (label "CC1101_B_GDO0"
  (at 100.33 80.01 180)
  (effects (font (size 1.27 1.27)) (justify right bottom)))
 (sheet
  (at 57.15 67.31)
  (size 21.59 86.36)
  (exclude_from_sim no)
  (in_bom yes)
  (on_board yes)
  (dnp no)
  (fields_autoplaced yes)
  (stroke (width 0.1524) (type solid))
  (fill (color 0 0 0 0))
  (property "Sheetname" "RP2350_COPROCESSOR" (at 57.15 66.5984 0) (show_name no) (do_not_autoplace no) (effects (font (size 1.27 1.27)) (justify left bottom)))
  (property "Sheetfile" "RP2350_COPROCESSOR.kicad_sch" (at 57.15 154.2546 0) (show_name no) (do_not_autoplace no) (effects (font (size 1.27 1.27)) (justify left top)))
  (pin "CAN_RX" input (at 78.74 69.85 0) (effects (font (size 1.27 1.27)) (justify right)))
  (pin "CAN_STBY" output (at 78.74 72.39 0) (effects (font (size 1.27 1.27)) (justify right)))
  (pin "CAN_TX" output (at 78.74 74.93 0) (effects (font (size 1.27 1.27)) (justify right)))
  (pin "CC1101_A_GDO0" input (at 78.74 77.47 0) (effects (font (size 1.27 1.27)) (justify right)))
  (pin "CC1101_B_GDO0" input (at 78.74 80.01 0) (effects (font (size 1.27 1.27)) (justify right)))
  (pin "CC1101_C_GDO0" input (at 78.74 82.55 0) (effects (font (size 1.27 1.27)) (justify right)))
  (pin "LF_TXCT" output (at 78.74 85.09 0) (effects (font (size 1.27 1.27)) (justify right)))
  (pin "LF_COIL_SEL" output (at 78.74 87.63 0) (effects (font (size 1.27 1.27)) (justify right)))
  (pin "LF_SCIO" input (at 78.74 90.17 0) (effects (font (size 1.27 1.27)) (justify right)))
  (pin "LINK_ESP_RX" output (at 78.74 92.71 0) (effects (font (size 1.27 1.27)) (justify right)))
  (pin "LINK_ESP_TX" input (at 78.74 95.25 0) (effects (font (size 1.27 1.27)) (justify right)))
  (pin "LINK_SYNC" bidirectional (at 78.74 97.79 0) (effects (font (size 1.27 1.27)) (justify right)))
  (pin "nCS_NFC" output (at 78.74 100.33 0) (effects (font (size 1.27 1.27)) (justify right)))
  (pin "NFC_IRQ" input (at 78.74 102.87 0) (effects (font (size 1.27 1.27)) (justify right)))
  (pin "NFC_MISO" input (at 78.74 105.41 0) (effects (font (size 1.27 1.27)) (justify right)))
  (pin "NFC_MOSI" output (at 78.74 107.95 0) (effects (font (size 1.27 1.27)) (justify right)))
  (pin "NFC_SCK" output (at 78.74 110.49 0) (effects (font (size 1.27 1.27)) (justify right)))
  (pin "REPLAY_OUT" output (at 78.74 113.03 0) (effects (font (size 1.27 1.27)) (justify right)))
  (pin "USBC_CC1_SENSE" input (at 78.74 115.57 0) (effects (font (size 1.27 1.27)) (justify right)))
  (pin "USBC_CC2_SENSE" input (at 78.74 118.11 0) (effects (font (size 1.27 1.27)) (justify right)))
  (pin "USB_HOST_D_N" bidirectional (at 78.74 120.65 0) (effects (font (size 1.27 1.27)) (justify right)))
  (pin "USB_HOST_D_P" bidirectional (at 78.74 123.19 0) (effects (font (size 1.27 1.27)) (justify right)))
  (pin "USB_HOST_FAULT_N" input (at 78.74 125.73 0) (effects (font (size 1.27 1.27)) (justify right)))
  (pin "USB_HOST_VBUS_EN" output (at 78.74 128.27 0) (effects (font (size 1.27 1.27)) (justify right)))
  (pin "NFC_DWL_REQ" output (at 78.74 130.81 0) (effects (font (size 1.27 1.27)) (justify right)))
  (pin "NFC_VEN" output (at 78.74 133.35 0) (effects (font (size 1.27 1.27)) (justify right)))
  (pin "DOCK_FAULT_N" input (at 78.74 135.89 0) (effects (font (size 1.27 1.27)) (justify right)))
  (pin "DOCK_LINK_B" input (at 78.74 140.97 0) (effects (font (size 1.27 1.27)) (justify right)))
  (pin "DOCK_SENSE" input (at 78.74 143.51 0) (effects (font (size 1.27 1.27)) (justify right)))
  (pin "DOCK_SYNC" bidirectional (at 78.74 146.05 0) (effects (font (size 1.27 1.27)) (justify right)))
  (pin "DOCK_VBUS_EN" output (at 78.74 148.59 0) (effects (font (size 1.27 1.27)) (justify right)))
  (pin "DOCK_LINK_A" output (at 78.74 138.43 0) (effects (font (size 1.27 1.27)) (justify right))))
 (sheet
  (at 15.24 154.94)
  (size 19.05 31.75)
  (exclude_from_sim no)
  (in_bom yes)
  (on_board yes)
  (dnp no)
  (fields_autoplaced yes)
  (stroke (width 0.1524) (type solid))
  (fill (color 0 0 0 0))
  (property "Sheetname" "WIRED_IO" (at 15.24 154.2284 0) (show_name no) (do_not_autoplace no) (effects (font (size 1.27 1.27)) (justify left bottom)))
  (property "Sheetfile" "WIRED_IO.kicad_sch" (at 15.24 187.2746 0) (show_name no) (do_not_autoplace no) (effects (font (size 1.27 1.27)) (justify left top)))
  (pin "CAN_RX" output (at 34.29 156.21 0) (effects (font (size 1.27 1.27)) (justify right)))
  (pin "CAN_STBY" input (at 34.29 158.75 0) (effects (font (size 1.27 1.27)) (justify right)))
  (pin "CAN_TX" input (at 34.29 161.29 0) (effects (font (size 1.27 1.27)) (justify right)))
  (pin "CONSOLE_RX" output (at 34.29 163.83 0) (effects (font (size 1.27 1.27)) (justify right)))
  (pin "CONSOLE_TX" input (at 34.29 166.37 0) (effects (font (size 1.27 1.27)) (justify right)))
  (pin "ESP_BOOT" output (at 34.29 168.91 0) (effects (font (size 1.27 1.27)) (justify right)))
  (pin "ESP_EN" output (at 34.29 171.45 0) (effects (font (size 1.27 1.27)) (justify right)))
  (pin "USBC_CC1_SENSE" output (at 34.29 173.99 0) (effects (font (size 1.27 1.27)) (justify right)))
  (pin "USBC_CC2_SENSE" output (at 34.29 176.53 0) (effects (font (size 1.27 1.27)) (justify right)))
  (pin "USB_HOST_D_N" bidirectional (at 34.29 179.07 0) (effects (font (size 1.27 1.27)) (justify right)))
  (pin "USB_HOST_D_P" bidirectional (at 34.29 181.61 0) (effects (font (size 1.27 1.27)) (justify right)))
  (pin "VBUS_HOST" input (at 34.29 184.15 0) (effects (font (size 1.27 1.27)) (justify right))))
 (sheet
  (at 12.7 19.05)
  (size 21.59 29.21)
  (exclude_from_sim no)
  (in_bom yes)
  (on_board yes)
  (dnp no)
  (fields_autoplaced yes)
  (stroke (width 0.1524) (type solid))
  (fill (color 0 0 0 0))
  (property "Sheetname" "POWER" (at 12.7 18.3384 0) (show_name no) (do_not_autoplace no) (effects (font (size 1.27 1.27)) (justify left bottom)))
  (property "Sheetfile" "POWER.kicad_sch" (at 12.7 48.8446 0) (show_name no) (do_not_autoplace no) (effects (font (size 1.27 1.27)) (justify left top)))
  (pin "BOOST_5V_EN" input (at 34.29 21.59 0) (effects (font (size 1.27 1.27)) (justify right)))
  (pin "CHG_CE_N" input (at 34.29 24.13 0) (effects (font (size 1.27 1.27)) (justify right)))
  (pin "I2C_SCL" input (at 34.29 31.75 0) (effects (font (size 1.27 1.27)) (justify right)))
  (pin "I2C_SDA" bidirectional (at 34.29 34.29 0) (effects (font (size 1.27 1.27)) (justify right)))
  (pin "USB_HOST_FAULT_N" output (at 34.29 36.83 0) (effects (font (size 1.27 1.27)) (justify right)))
  (pin "USB_HOST_VBUS_EN" input (at 34.29 39.37 0) (effects (font (size 1.27 1.27)) (justify right)))
  (pin "VBUS_HOST" output (at 34.29 44.45 0) (effects (font (size 1.27 1.27)) (justify right))))
 (sheet
  (at 107.95 76.2)
  (size 17.78 43.18)
  (exclude_from_sim no)
  (in_bom yes)
  (on_board yes)
  (dnp no)
  (fields_autoplaced yes)
  (stroke (width 0.1524) (type solid))
  (fill (color 0 0 0 0))
  (property "Sheetname" "SUB_GHZ_RF" (at 107.95 75.4884 0) (show_name no) (do_not_autoplace no) (effects (font (size 1.27 1.27)) (justify left bottom)))
  (property "Sheetfile" "SUB_GHZ_RF.kicad_sch" (at 107.95 119.9646 0) (show_name no) (do_not_autoplace no) (effects (font (size 1.27 1.27)) (justify left top)))
  (pin "BOOST_5V_EN" output (at 125.73 78.74 0) (effects (font (size 1.27 1.27)) (justify right)))
  (pin "CC1101_A_GDO0" output (at 125.73 81.28 0) (effects (font (size 1.27 1.27)) (justify right)))
  (pin "CC1101_B_GDO0" output (at 125.73 83.82 0) (effects (font (size 1.27 1.27)) (justify right)))
  (pin "CC1101_C_GDO0" output (at 125.73 86.36 0) (effects (font (size 1.27 1.27)) (justify right)))
  (pin "CHG_CE_N" output (at 125.73 88.9 0) (effects (font (size 1.27 1.27)) (justify right)))
  (pin "I2C_SCL" input (at 125.73 91.44 0) (effects (font (size 1.27 1.27)) (justify right)))
  (pin "I2C_SDA" bidirectional (at 125.73 93.98 0) (effects (font (size 1.27 1.27)) (justify right)))
  (pin "nCS_CC1101_A" input (at 125.73 96.52 0) (effects (font (size 1.27 1.27)) (justify right)))
  (pin "nCS_CC1101_B" input (at 125.73 99.06 0) (effects (font (size 1.27 1.27)) (justify right)))
  (pin "nCS_CC1101_C" input (at 125.73 101.6 0) (effects (font (size 1.27 1.27)) (justify right)))
  (pin "nCS_SI4463" input (at 125.73 104.14 0) (effects (font (size 1.27 1.27)) (justify right)))
  (pin "REPLAY_OUT" input (at 125.73 106.68 0) (effects (font (size 1.27 1.27)) (justify right)))
  (pin "RF_SW_A" input (at 125.73 109.22 0) (effects (font (size 1.27 1.27)) (justify right)))
  (pin "SPI_MISO" output (at 125.73 111.76 0) (effects (font (size 1.27 1.27)) (justify right)))
  (pin "SPI_MOSI" input (at 125.73 114.3 0) (effects (font (size 1.27 1.27)) (justify right)))
  (pin "SPI_SCK" input (at 125.73 116.84 0) (effects (font (size 1.27 1.27)) (justify right))))
 (sheet
  (at 62.23 160.02)
  (size 16.51 20.32)
  (exclude_from_sim no)
  (in_bom yes)
  (on_board yes)
  (dnp no)
  (fields_autoplaced yes)
  (stroke (width 0.1524) (type solid))
  (fill (color 0 0 0 0))
  (property "Sheetname" "ANCHOR_DOCK" (at 62.23 159.3084 0) (show_name no) (do_not_autoplace no) (effects (font (size 1.27 1.27)) (justify left bottom)))
  (property "Sheetfile" "ANCHOR_DOCK.kicad_sch" (at 62.23 180.9246 0) (show_name no) (do_not_autoplace no) (effects (font (size 1.27 1.27)) (justify left top)))
  (pin "DOCK_FAULT_N" output (at 78.74 162.56 0) (effects (font (size 1.27 1.27)) (justify right)))
  (pin "DOCK_LINK_A" input (at 78.74 165.1 0) (effects (font (size 1.27 1.27)) (justify right)))
  (pin "DOCK_LINK_B" output (at 78.74 167.64 0) (effects (font (size 1.27 1.27)) (justify right)))
  (pin "DOCK_SENSE" output (at 78.74 170.18 0) (effects (font (size 1.27 1.27)) (justify right)))
  (pin "DOCK_SYNC" bidirectional (at 78.74 172.72 0) (effects (font (size 1.27 1.27)) (justify right)))
  (pin "DOCK_VBUS_EN" input (at 78.74 175.26 0) (effects (font (size 1.27 1.27)) (justify right))))
 (sheet
  (at 13.97 53.34)
  (size 17.78 93.98)
  (exclude_from_sim no)
  (in_bom yes)
  (on_board yes)
  (dnp no)
  (fields_autoplaced yes)
  (stroke (width 0.1524) (type solid))
  (fill (color 0 0 0 0))
  (property "Sheetname" "MAIN_CONTROLLER" (at 13.97 52.6284 0) (show_name no) (do_not_autoplace no) (effects (font (size 1.27 1.27)) (justify left bottom)))
  (property "Sheetfile" "MAIN_CONTROLLER_sch.kicad_sch" (at 13.97 147.9046 0) (show_name no) (do_not_autoplace no) (effects (font (size 1.27 1.27)) (justify left top)))
  (pin "BUZZER" output (at 31.75 55.88 0) (effects (font (size 1.27 1.27)) (justify right)))
  (pin "CONSOLE_RX" input (at 31.75 58.42 0) (effects (font (size 1.27 1.27)) (justify right)))
  (pin "CONSOLE_TX" output (at 31.75 60.96 0) (effects (font (size 1.27 1.27)) (justify right)))
  (pin "ENCODER_A" input (at 31.75 63.5 0) (effects (font (size 1.27 1.27)) (justify right)))
  (pin "ENCODER_B" input (at 31.75 66.04 0) (effects (font (size 1.27 1.27)) (justify right)))
  (pin "ENCODER_SW" input (at 31.75 68.58 0) (effects (font (size 1.27 1.27)) (justify right)))
  (pin "ESP_BOOT" input (at 31.75 71.12 0) (effects (font (size 1.27 1.27)) (justify right)))
  (pin "ESP_EN" input (at 31.75 73.66 0) (effects (font (size 1.27 1.27)) (justify right)))
  (pin "GPS_PPS" input (at 31.75 76.2 0) (effects (font (size 1.27 1.27)) (justify right)))
  (pin "GPS_RX" input (at 31.75 78.74 0) (effects (font (size 1.27 1.27)) (justify right)))
  (pin "GPS_TX" output (at 31.75 81.28 0) (effects (font (size 1.27 1.27)) (justify right)))
  (pin "HAPTIC_TRIG" output (at 31.75 83.82 0) (effects (font (size 1.27 1.27)) (justify right)))
  (pin "I2C_SCL" output (at 31.75 86.36 0) (effects (font (size 1.27 1.27)) (justify right)))
  (pin "I2C_SDA" bidirectional (at 31.75 88.9 0) (effects (font (size 1.27 1.27)) (justify right)))
  (pin "LINK_ESP_RX" input (at 31.75 93.98 0) (effects (font (size 1.27 1.27)) (justify right)))
  (pin "LINK_ESP_TX" output (at 31.75 96.52 0) (effects (font (size 1.27 1.27)) (justify right)))
  (pin "LINK_SYNC" bidirectional (at 31.75 99.06 0) (effects (font (size 1.27 1.27)) (justify right)))
  (pin "nCS_CC1101_A" output (at 31.75 101.6 0) (effects (font (size 1.27 1.27)) (justify right)))
  (pin "nCS_CC1101_B" output (at 31.75 104.14 0) (effects (font (size 1.27 1.27)) (justify right)))
  (pin "nCS_CC1101_C" output (at 31.75 109.22 0) (effects (font (size 1.27 1.27)) (justify right)))
  (pin "nCS_SD" output (at 31.75 106.68 0) (effects (font (size 1.27 1.27)) (justify right)))
  (pin "nCS_SI4463" output (at 31.75 111.76 0) (effects (font (size 1.27 1.27)) (justify right)))
  (pin "nCS_TFT" output (at 31.75 114.3 0) (effects (font (size 1.27 1.27)) (justify right)))
  (pin "nCS_UWB" output (at 31.75 116.84 0) (effects (font (size 1.27 1.27)) (justify right)))
  (pin "RF_SW_A" output (at 31.75 119.38 0) (effects (font (size 1.27 1.27)) (justify right)))
  (pin "SPI_MISO" input (at 31.75 121.92 0) (effects (font (size 1.27 1.27)) (justify right)))
  (pin "SPI_MOSI" output (at 31.75 124.46 0) (effects (font (size 1.27 1.27)) (justify right)))
  (pin "SPI_SCK" output (at 31.75 127 0) (effects (font (size 1.27 1.27)) (justify right)))
  (pin "TFT_BL_PWM" output (at 31.75 129.54 0) (effects (font (size 1.27 1.27)) (justify right)))
  (pin "TFT_DC" output (at 31.75 132.08 0) (effects (font (size 1.27 1.27)) (justify right)))
  (pin "TFT_RST" output (at 31.75 134.62 0) (effects (font (size 1.27 1.27)) (justify right)))
  (pin "UWB_IRQ" input (at 31.75 137.16 0) (effects (font (size 1.27 1.27)) (justify right)))
  (pin "UWB_RST" output (at 31.75 139.7 0) (effects (font (size 1.27 1.27)) (justify right)))
  (pin "WS2812_DATA" output (at 31.75 142.24 0) (effects (font (size 1.27 1.27)) (justify right)))
  (pin "ZEROIZE_BTN" input (at 31.75 144.78 0) (effects (font (size 1.27 1.27)) (justify right))))
 (sheet
  (at 58.42 16.51)
  (size 15.24 44.45)
  (exclude_from_sim no)
  (in_bom yes)
  (on_board yes)
  (dnp no)
  (fields_autoplaced yes)
  (stroke (width 0.1524) (type solid))
  (fill (color 0 0 0 0))
  (property "Sheetname" "HMI" (at 58.42 15.7984 0) (show_name no) (do_not_autoplace no) (effects (font (size 1.27 1.27)) (justify left bottom)))
  (property "Sheetfile" "HMI.kicad_sch" (at 58.42 61.5446 0) (show_name no) (do_not_autoplace no) (effects (font (size 1.27 1.27)) (justify left top)))
  (pin "BUZZER" input (at 73.66 17.78 0) (effects (font (size 1.27 1.27)) (justify right)))
  (pin "ENCODER_A" output (at 73.66 20.32 0) (effects (font (size 1.27 1.27)) (justify right)))
  (pin "ENCODER_B" output (at 73.66 22.86 0) (effects (font (size 1.27 1.27)) (justify right)))
  (pin "ENCODER_SW" output (at 73.66 25.4 0) (effects (font (size 1.27 1.27)) (justify right)))
  (pin "HAPTIC_TRIG" input (at 73.66 27.94 0) (effects (font (size 1.27 1.27)) (justify right)))
  (pin "I2C_SCL" input (at 73.66 30.48 0) (effects (font (size 1.27 1.27)) (justify right)))
  (pin "I2C_SDA" bidirectional (at 73.66 33.02 0) (effects (font (size 1.27 1.27)) (justify right)))
  (pin "nCS_TFT" input (at 73.66 35.56 0) (effects (font (size 1.27 1.27)) (justify right)))
  (pin "SPI_MOSI" input (at 73.66 38.1 0) (effects (font (size 1.27 1.27)) (justify right)))
  (pin "SPI_SCK" input (at 73.66 40.64 0) (effects (font (size 1.27 1.27)) (justify right)))
  (pin "TFT_BL_PWM" input (at 73.66 43.18 0) (effects (font (size 1.27 1.27)) (justify right)))
  (pin "TFT_DC" input (at 73.66 45.72 0) (effects (font (size 1.27 1.27)) (justify right)))
  (pin "TFT_RST" input (at 73.66 48.26 0) (effects (font (size 1.27 1.27)) (justify right)))
  (pin "WS2812_DATA" input (at 73.66 50.8 0) (effects (font (size 1.27 1.27)) (justify right)))
  (pin "ZEROIZE_BTN" output (at 73.66 53.34 0) (effects (font (size 1.27 1.27)) (justify right)))
  (pin "nCS_SD" input (at 73.66 55.88 0) (effects (font (size 1.27 1.27)) (justify right)))
  (pin "SPI_MISO" output (at 73.66 58.42 0) (effects (font (size 1.27 1.27)) (justify right))))
 (sheet
  (at 107.95 16.51)
  (size 16.51 52.07)
  (exclude_from_sim no)
  (in_bom yes)
  (on_board yes)
  (dnp no)
  (fields_autoplaced yes)
  (stroke (width 0.1524) (type solid))
  (fill (color 0 0 0 0))
  (property "Sheetname" "POSITIONING" (at 107.95 15.7984 0) (show_name no) (do_not_autoplace no) (effects (font (size 1.27 1.27)) (justify left bottom)))
  (property "Sheetfile" "POSITIONING.kicad_sch" (at 107.95 69.1646 0) (show_name no) (do_not_autoplace no) (effects (font (size 1.27 1.27)) (justify left top)))
  (pin "GPS_PPS" output (at 124.46 19.05 0) (effects (font (size 1.27 1.27)) (justify right)))
  (pin "GPS_RX" output (at 124.46 21.59 0) (effects (font (size 1.27 1.27)) (justify right)))
  (pin "GPS_TX" input (at 124.46 24.13 0) (effects (font (size 1.27 1.27)) (justify right)))
  (pin "nCS_UWB" input (at 124.46 26.67 0) (effects (font (size 1.27 1.27)) (justify right)))
  (pin "SPI_MISO" output (at 124.46 29.21 0) (effects (font (size 1.27 1.27)) (justify right)))
  (pin "SPI_MOSI" input (at 124.46 31.75 0) (effects (font (size 1.27 1.27)) (justify right)))
  (pin "SPI_SCK" input (at 124.46 34.29 0) (effects (font (size 1.27 1.27)) (justify right)))
  (pin "UWB_IRQ" output (at 124.46 36.83 0) (effects (font (size 1.27 1.27)) (justify right)))
  (pin "UWB_RST" input (at 124.46 39.37 0) (effects (font (size 1.27 1.27)) (justify right)))
  (pin "LF_COIL_SEL" input (at 124.46 41.91 0) (effects (font (size 1.27 1.27)) (justify right)))
  (pin "LF_SCIO" output (at 124.46 44.45 0) (effects (font (size 1.27 1.27)) (justify right)))
  (pin "LF_TXCT" input (at 124.46 46.99 0) (effects (font (size 1.27 1.27)) (justify right)))
  (pin "nCS_NFC" input (at 124.46 49.53 0) (effects (font (size 1.27 1.27)) (justify right)))
  (pin "NFC_DWL_REQ" input (at 124.46 52.07 0) (effects (font (size 1.27 1.27)) (justify right)))
  (pin "NFC_IRQ" output (at 124.46 54.61 0) (effects (font (size 1.27 1.27)) (justify right)))
  (pin "NFC_MISO" output (at 124.46 57.15 0) (effects (font (size 1.27 1.27)) (justify right)))
  (pin "NFC_MOSI" input (at 124.46 59.69 0) (effects (font (size 1.27 1.27)) (justify right)))
  (pin "NFC_SCK" input (at 124.46 62.23 0) (effects (font (size 1.27 1.27)) (justify right)))
  (pin "NFC_VEN" input (at 124.46 64.77 0) (effects (font (size 1.27 1.27)) (justify right))))
 (sheet_instances
  (path ""
   (page "1")))
 (embedded_fonts no))
